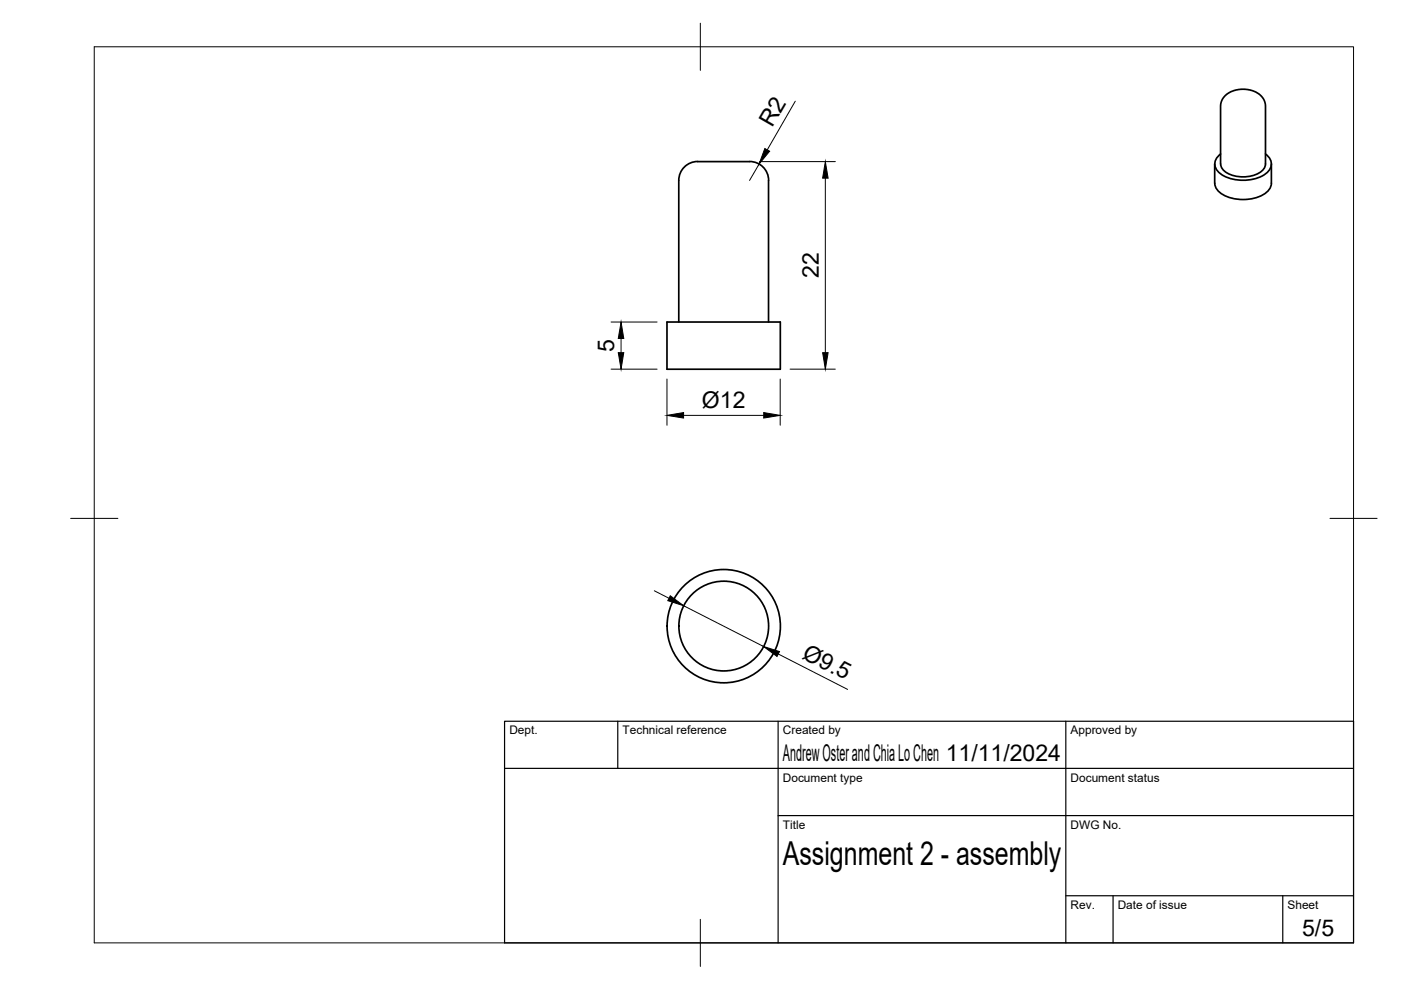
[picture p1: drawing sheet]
<svg xmlns="http://www.w3.org/2000/svg" width="297mm" height="210mm" viewBox="0 0 297 210" stroke-linecap="round" stroke-linejoin="round" font-family="sans-serif">
<!-- layer: Visible -->
<g fill="none" stroke="#000" stroke-width=".36">
<path d="M257.5 34.8l.1 4a3.7 3.7 0 0 0 2.9 3 8.9 8.9 0 0 0 8.2-1.2l.8-1.1 .1-.7v-4M258.8 34.8a3.2 3.2 0 0 0 2.9 2.5 6.4 6.4 0 0 0 6.2-1.5l.4-1-.1-12.9-.3-.9-.9-1-.9-.6-1.6-.4h-1.9l-1.6 .4-1.3 1-.7 1.1-.2 .9v12.4M258.8 32.6a2.41 2.41 0 0 0-.1 4.2 9 9 0 0 0 9.7 0 2.4 2.4 0 0 0-.1-4.2M141.4 68.3h24v10h-24zM143.9 68.3v-30a4.2 4.2 0 0 1 5-4h9.1a5.4 5.4 0 0 1 3.8 1.1 4 4 0 0 1 1.2 2.9l-.1 30"/>
<circle cx="153.4" cy="132.7" r="9.5"/>
<circle cx="153.4" cy="132.8" r="12"/>
</g>
<!-- layer: BORDER -->
<path d="M20 9.9h267v190h-267zM148.5 4.9v10M15 109.9h10M282 109.9h10M148.5 194.9v10" fill="none" stroke="#000" stroke-width=".21"/>
<!-- layer: TITLEBLOCK -->
<path d="M107 152.9h180v47h-180zM131 152.9v10M165 152.9v47M226 152.9v47M107 162.9h180M165 172.9h122M226 189.9h61M236 189.9v10M272 189.9v10" fill="none" stroke="#000" stroke-width=".25"/>
<!-- layer: FD_Dimensions -->
<g fill="none" stroke="#000" stroke-width=".21">
<path d="M160.9 34.8l-2 3.5M161 34.3h16.1M168.6 21.5l-5.9 10.3M175 37.8v37M129.6 78.3h9.7M129.6 68.3h9.7M131.7 71.8v3M167.5 78.3h9.6M141.4 80.4v9.8M144.9 88.1h17M165.4 80.4v9.8M138.7 125.3l3.1 1.5"/>
<path d="M144.9 128.4l17 8.7M165 138.7l14.7 7.5"/>
</g>
<path d="M162.2 31.5l1 .6-2.3 2.7zM175 34.3l.6 3.5h-1.2zM131.1 74.8h1.1l-.5 3.5zM131.7 68.3l.5 3.5h-1.1zM174.4 74.8h1.2l-.6 3.5zM141.4 88.1l3.5-.6v1.1zM161.9 87.5l3.5 .6-3.5 .5zM142.1 126.3l2.8 2.1-3.3-1zM161.9 137.1l3.4 1-.6 1.1z" fill="#000" stroke="#000" stroke-width=".21"/>
<text font-size="7" x="166" y="183.4">Assignment 2 - assembly</text>
<g font-size="4.9">
<text x="163.7" y="27.2" transform="rotate(-60 163.7 27.2)">R2</text>
<text x="173.6" y="58.9" transform="rotate(-90 173.6 58.9)">22</text>
<text x="130.2" y="74.6" transform="rotate(-90 130.2 74.6)">5</text>
<text x="148.8" y="86.5">Ø12</text>
<text x="169.9" y="139.4" transform="rotate(27 169.9 139.4)">Ø9.5</text>
<text x="166" y="161.4">Andrew Oster and Chia Lo Chen 11/11/2024</text>
<text x="276.1" y="198.6">5/5</text>
</g>
<g font-size="2.5">
<text x="108" y="155.7">Dept.</text>
<text x="132" y="155.7">Technical reference</text>
<text x="166" y="155.7">Created by</text>
<text x="227" y="155.7">Approved by</text>
<text x="166" y="165.7">Document type</text>
<text x="227" y="165.7">Document status</text>
<text x="166" y="175.7">Title</text>
<text x="227" y="175.7">DWG No.</text>
<text x="227" y="192.7">Rev.</text>
<text x="237" y="192.7">Date of issue</text>
<text x="273" y="192.7">Sheet</text>
</g>
</svg>
